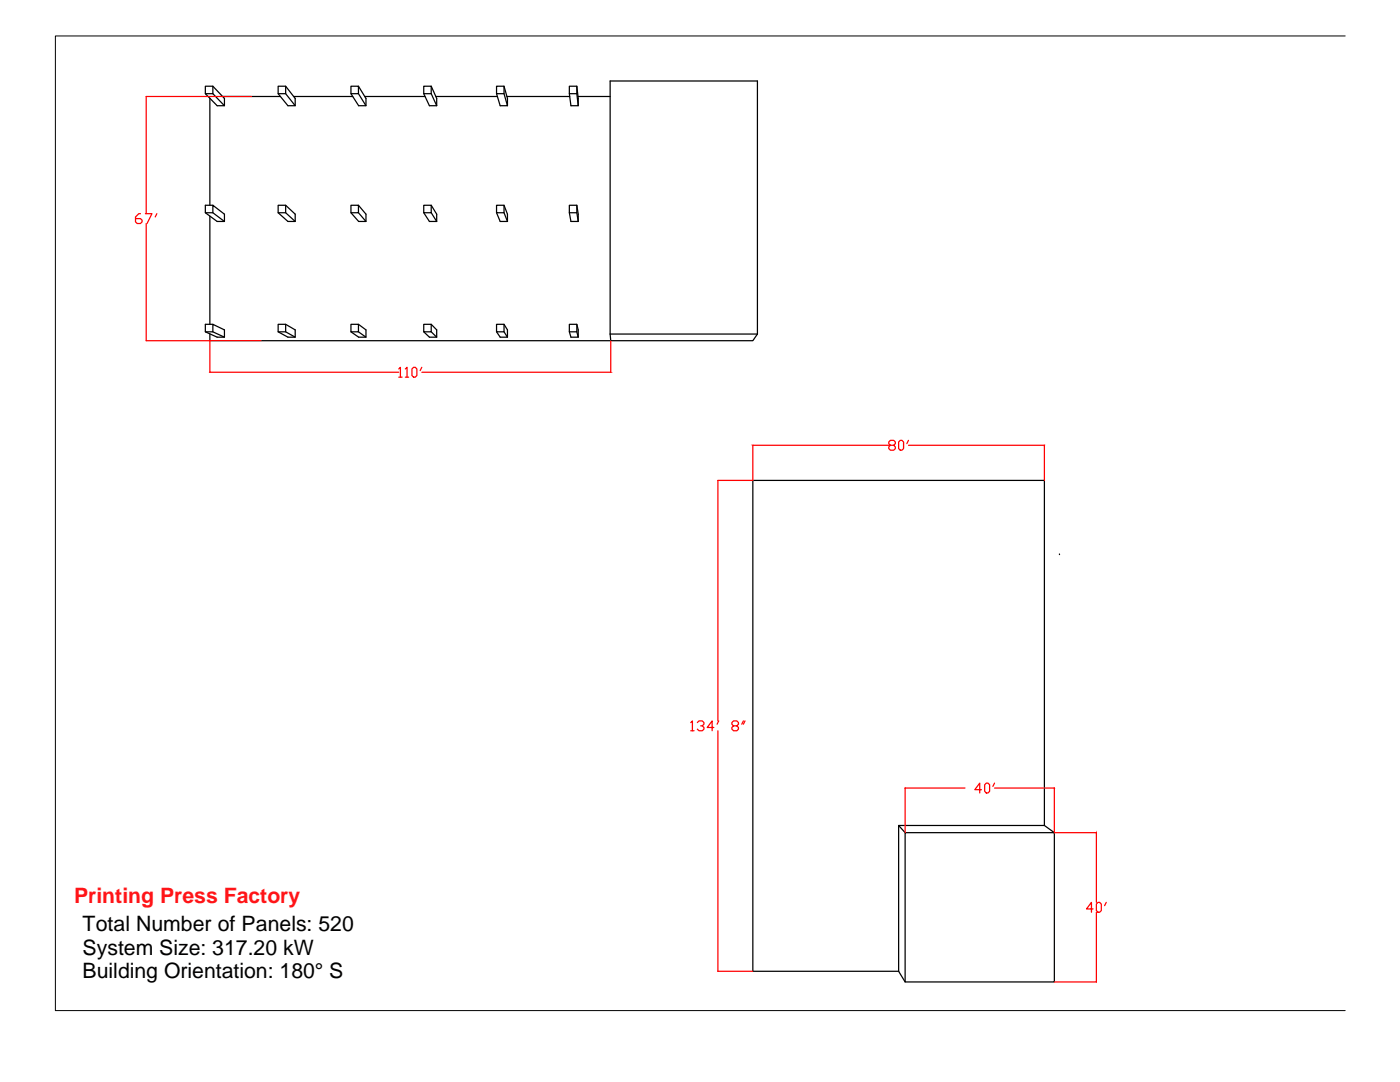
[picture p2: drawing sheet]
<svg xmlns="http://www.w3.org/2000/svg" width="279mm" height="216mm" viewBox="0 0 279 216" stroke-linecap="round" stroke-linejoin="round" font-family="sans-serif">
<!-- layer: 0 -->
<g fill="none" stroke="#000" stroke-width=".25">
<path d="M41 17.2h1.5v1.5h-1.5zM41.9 19.6v21.4M42.5 17.2l2.3 2.4v1.5h-1.5l-2.3-2.4M42.5 18.7l2.3 2.4M44.4 19.3h11.6M55.5 17.2h1.5v1.5h-1.5zM57 17.2l1.9 2.4v1.5h-1.4l-2-2.4M57 18.7l1.9 2.4M58.6 19.3h11.8M70 17.2h1.5v1.5h-1.5zM71.5 17.2l1.5 2.4v1.5h-1.4l-1.6-2.4M71.5 18.7l1.5 2.4"/>
<path d="M72.8 19.3h12M84.6 17.2h1.5v1.5h-1.5zM86.1 17.2l1.1 2.4v1.5h-1.5l-1.1-2.4M86.1 18.7l1.1 2.4M87 19.3h12.3M99.1 17.2h1.5v1.5h-1.5zM100.6 17.2l.7 2.4v1.5h-1.5l-.7-2.4M100.6 18.7l.7 2.4M101.2 19.3h12.5M113.6 17.2h1.5v1.5h-1.5zM115.1 17.2l.3 2.4v1.5h-1.5l-.3-2.4M115.1 18.7l.3 2.4"/>
<path d="M115.4 19.3h6.4M41.9 43.1v21.6M42.5 41h-1.5v1.5h1.5v-1.5l2.3 1.7v1.5h-1.5l-2.3-1.7M42.5 42.5l2.3 1.7M55.5 41h1.5v1.5h-1.5zM57 41l1.9 1.7v1.5h-1.4l-2-1.7M57 42.5l1.9 1.7M70 41h1.5v1.5h-1.5zM71.5 41l1.5 1.7v1.5h-1.4l-1.6-1.7M71.5 42.5l1.5 1.7M84.6 41h1.5v1.5h-1.5zM86.1 41l1.1 1.7v1.5h-1.5l-1.1-1.7"/>
<path d="M86.1 42.5l1.1 1.7M99.1 41h1.5v1.5h-1.5zM100.6 41l.7 1.7v1.5h-1.5l-.7-1.7M100.6 42.5l.7 1.7M113.6 41h1.5v1.5h-1.5zM115.1 41l.3 1.7v1.5h-1.5l-.3-1.7M115.1 42.5l.3 1.7M41.9 66.6v1.4h80M42.5 64.7h-1.5v1.5h1.5v-1.5l2.3 1.1v1.5h-1.5l-2.3-1.1M42.5 66.2l2.3 1.1M55.5 64.7h1.5v1.5h-1.5zM57 64.7l1.9 1.1v1.5h-1.4l-2-1.1"/>
<path d="M57 66.2l1.9 1.1M70 64.7h1.5v1.5h-1.5zM71.5 64.7l1.5 1.1v1.5h-1.4l-1.6-1.1M71.5 66.2l1.5 1.1M84.6 64.7h1.5v1.5h-1.5zM86.1 64.7l1.1 1.1v1.5h-1.5l-1.1-1.1M86.1 66.2l1.1 1.1M99.1 64.7h1.5v1.5h-1.5zM100.6 64.7l.7 1.1v1.5h-1.5l-.7-1.1M100.6 66.2l.7 1.1M113.6 64.7h1.5v1.5h-1.5zM115.1 64.7l.3 1.1v1.5h-1.5l-.3-1.1"/>
<path d="M115.1 66.2l.3 1.1M121.8 66.7l.1 1.3h28.3l1-1.3M121.8 66.7h29.4M151.2 66.7v-50.5h-29.4v50.5M211.4 110.5v.2M179.3 164.7l1.3 1.4M180.6 166.1h29.8v29.8h-29.8zM208.4 164.7v-68.8h-58.2v97.9h29.1M210.4 166.1l-2-1.4h-29.1v29.1M179.3 193.8l1.3 2.1"/>
</g>
<g fill="none" stroke="#f00" stroke-width=".25">
<path d="M50.2 19.3h-21v23.3M28 42.6h-.3l-.7 .7v1l.4 .3h.6l.4-.3v-.4l-.4-.3h-1M29 42.6h1.3l-1 2M29.2 44.6v23.4M31.3 42.6l-.3 .7M29.2 68h22.9M41.9 68v6.3M41.9 74.3h37.7M79.6 73.6l.3-.3v2M79.6 75.3h.6M80.9 73.6l.3-.3v2M80.9 75.3h.7"/>
<path d="M82.2 73.6l.3-.3h.4l.3 .3v1.3l-.3 .4h-.4l-.3-.4zM84.2 73.3l-.3 .6M121.9 68v6.3h-37.7M143.3 95.9v47.9M150.2 88.8v7.1h-6.9M150.3 88.8h27.1M177.7 88.8l-.3-.3v-.3l.3-.3h.7l.3 .3v.3l-.3 .3h-.7l-.3 .4v.3l.3 .3h.7l.3-.3v-.3l-.3-.4M179.3 88.2l.4-.3h.3l.3 .3v1.3l-.3 .3h-.3l-.4-.3zM181.3 87.9l-.3 .6M181.3 88.8h27.1M208.4 88.8v7.1M137.9 144.2l.3-.4v2"/>
<path d="M137.9 145.8h.6M139.2 144.2l.3-.4h.7l.3 .4v.3l-.3 .3h-.4M140.2 144.8l.3 .4v.3l-.3 .3h-.7l-.3-.3M142.5 145.2h-1.4l1-1.4v2M143.3 145.8v48M143.4 143.8l-.3 .7M146.4 144.8l-.3-.3v-.3l.3-.4h.7l.3 .4v.3l-.3 .3h-.7l-.3 .4v.3l.3 .3h.7l.3-.3v-.3l-.3-.4M148.4 143.8l-.4 .7M148.7 143.8l-.3 .7M180.6 157.2v8.9M180.6 157.2h12M195.9 157.6h-1.4l1-1.3v1.9"/>
<path d="M196.5 156.6l.3-.3h.4l.3 .3v1.3l-.3 .3h-.4l-.3-.3zM198.5 156.3l-.3 .6M198.5 157.2h11.9M210.4 157.2v8.9M210.4 166.1h8.4v14M143.3 193.8h6.9M218.1 181.4h-1.3l1-1.3v1.9M218.8 180.4l.3-.3h.4l.3 .3v1.3l-.3 .3h-.4l-.3-.3zM218.8 182v13.9h-8.4M220.8 180.1l-.4 .6"/>
</g>
<path d="M268.5 7.2h-257.4v194.5h257.4" fill="none" stroke="#000" stroke-width=".2"/>
<text font-size="4.2" fill="#ff1418" x="14.8" y="180.2">Printing Press Factory</text>
<g font-size="4.2">
<text x="16.5" y="185.8">Total Number of Panels: 520</text>
<text x="16.5" y="190.5">System Size: 317.20 kW</text>
<text x="16.5" y="195.2">Building Orientation: 180° S</text>
</g>
</svg>
